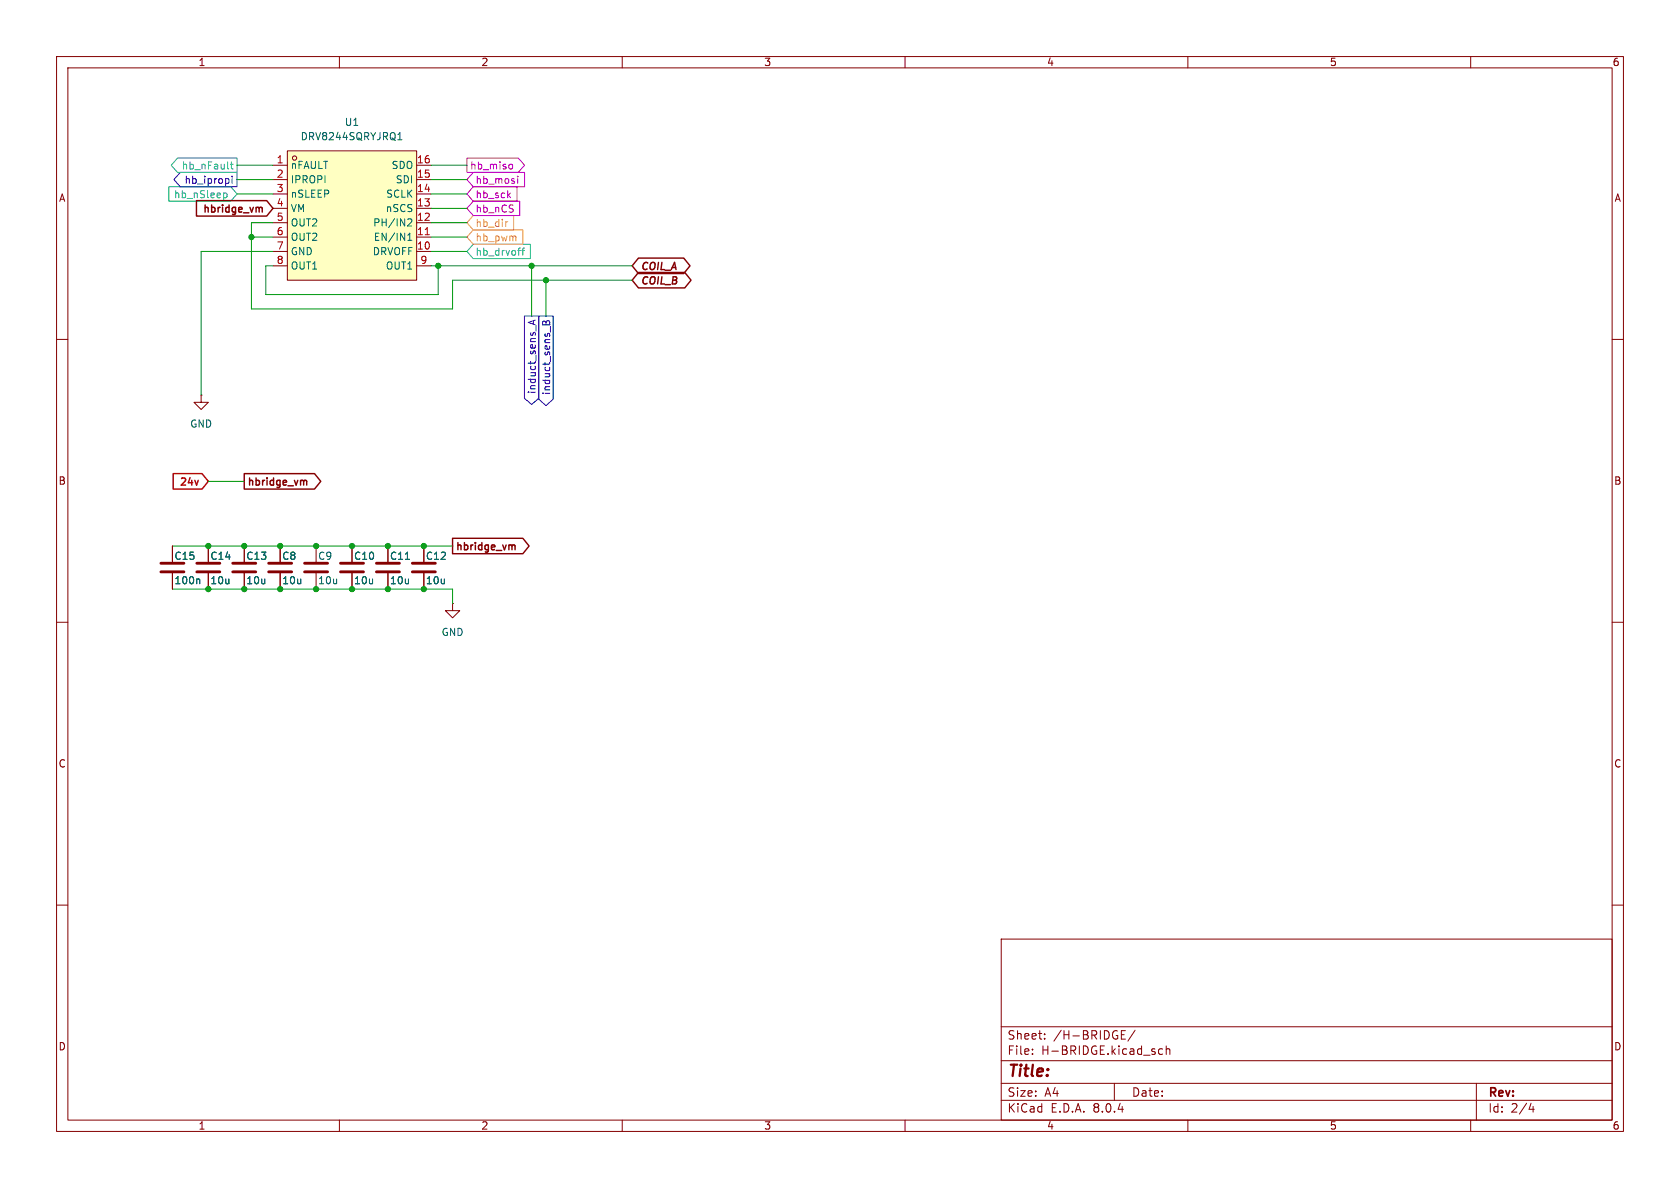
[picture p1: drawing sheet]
<svg xmlns="http://www.w3.org/2000/svg" width="297mm" height="210mm" viewBox="0 0 297 210" stroke-linecap="round" stroke-linejoin="round" font-family="sans-serif">
<g fill="none" stroke="#840000" stroke-width=".18">
<path d="M10 10h277v190h-277zM12 12h273v186h-273zM60 10v2M110 10v2M160 10v2M210 10v2M260 10v2M10 60h2M285 60h2M74.9 96.5v2.8M10 110h2M74.9 101.3v2.8"/>
<path d="M285 110h2M10 160h2M285 160h2M177 166h108v32h-108zM60 198v2M110 198v2M160 198v2M177 194.5h108M177 191.5h108M177 187.5h108M177 181.5h108M182.5 186.3v.1"/>
<path d="M182.5 185.5v.1M184.7 183.6v.1M184.7 182.8v.1M197 191.5v3M198.2 182.9h.5M198.2 183.7h.8M198.2 182.2h.8M200.7 182.1l-1.3 2M205.5 185.5l-.4-.1-.3 .3v.4l.2 .2h.5M206.2 185.5l.2-.1 .3 .1 .1 .9M206.2 184.9v1.5M210 198v2"/>
<path d="M260 198v2M261 191.5v6.5M270.7 195l-.4 1.1h.9M271 195.6v1"/>
</g>
<path d="M72.9 99.6h4.1M72.9 101.1h4.1" fill="none" stroke="#840000" stroke-width=".51"/>
<path d="M50.8 26.7h22.9v22.8h-22.9z" fill="#ffffc2"/>
<g fill="none" stroke="#840000" stroke-width=".18">
<path d="M48.3 29.2h2.5M48.3 39.4h2.5M48.3 36.8h2.5M48.3 34.3h2.5M48.3 31.8h2.5M50.8 26.7h22.9v22.8h-22.9zM73.7 29.2h2.5M73.7 39.4h2.5M73.7 36.8h2.5M73.7 34.3h2.5M73.7 31.8h2.5M48.3 44.5h2.5"/>
<path d="M48.3 41.9h2.5M48.3 47h2.5M73.7 44.5h2.5M73.7 41.9h2.5M73.7 47h2.5M35.6 69.9v1.2h1.2l-1.2 1.3-1.3-1.3h1.3M35.6 69.9h.1M30.5 96.5v2.8M36.8 96.5v2.8M43.2 96.5v2.8M49.5 96.5v2.8M55.9 96.5v2.8"/>
<path d="M62.2 96.5v2.8M68.6 96.5v2.8M74.9 96.5v2.8M30.5 101.3v2.8M36.8 101.3v2.8M43.2 101.3v2.8M49.5 101.3v2.8M55.9 101.3v2.8M62.2 101.3v2.8M68.6 101.3v2.8M74.9 101.3v2.8M80 106.7v1.3h1.3l-1.3 1.2-1.3-1.2h1.3"/>
<path d="M80 106.7h.1"/>
<circle cx="52.1" cy="27.9" r=".38"/>
</g>
<path d="M70.3 24.7h.8M70.5 23.7l.2-.3v1.3M72.1 38.8l.5-.1 .2 .3-.8 .9h.8M72.1 42.5h.7M72.1 41.6l.3-.4v1.3M71.7 98.9h.7M35.1 102.3l.2 .2v.7" fill="none" stroke="#006464" stroke-width=".18"/>
<path d="M75.2 41.5h.7" fill="none" stroke="#a90000" stroke-width=".18"/>
<g fill="none" stroke="#840000" stroke-width=".51">
<path d="M28.4 99.6h4.1M34.8 99.6h4.1M41.1 99.6h4.1M47.5 99.6h4.1M53.8 99.6h4.1M60.2 99.6h4.1M66.5 99.6h4.1M28.4 101.1h4.1M34.8 101.1h4.1M41.1 101.1h4.1M47.5 101.1h4.1M53.8 101.1h4.1"/>
<path d="M60.2 101.1h4.1M66.5 101.1h4.1"/>
</g>
<path d="M82.5 27.9h9.1l1.1 1.3-1.1 1.3h-9.1zM83.7 30.5h9v2.5h-9l-1.2-1.2zM83.7 33h7.7v2.6h-7.7l-1.2-1.3zM83.7 35.6h8.2v2.5h-8.2l-1.2-1.3zM89.9 34.5l.3 .5M90.2 29l.3 .1 .1 .2v.5l-.4 .1M90.2 34.1l-.4 .5M91.5 31.2v.1M91.5 31.6v.8" fill="none" stroke="#c200c2" stroke-width=".18"/>
<path d="M29.8 33h11l1.1 1.3-1.1 1.3h-11zM31.4 27.9h10.5v2.6h-10.5l-1.1-1.3zM39.7 34.1h.2l.2 .3v.4l-.4 .2M40.7 29h.5M40.9 28.6v1.1l.3 .2M83.7 43.2h10.1v2.5h-10.1l-1.2-1.2zM91.5 44.3h.5M91.9 43.9h.1M92.2 44.3h.5M92.7 43.9l-.3 .1v1.1" fill="none" stroke="#00c2c2" stroke-width=".18"/>
<path d="M83.7 38.1h7.1v2.5h-7.1l-1.2-1.2zM89.8 39.2l-.3 .1M83.7 40.6h8.7v2.6h-8.7l-1.2-1.3zM91.2 41.8v.8" fill="none" stroke="#f90" stroke-width=".18"/>
<path d="M112.9 48.2h8.2l1.1 1.3-1.1 1.4h-8.2l-1.1-1.4zM112.9 45.6h8l1.1 1.4-1.1 1.4h-8l-1.1-1.4z" fill="none" stroke="#7c0004" stroke-width=".25"/>
<path d="M31.9 30.5h10v2.5h-10l-1.1-1.2zM40.2 31.6l.3 .2v.4l-.3 .2M41 31.2v.1M41 31.6v.8M92.7 55.9h2.6v14.5l-1.3 1.1-1.3-1.1zM94.3 56.7v.6M94.7 56.6l-1.3 .4 1.3 .4M94.8 57.5v1M95.2 55.9h2.6v14.7l-1.3 1.1-1.3-1.1zM96 56.8h.3l.2 .2 .3-.3 .3 .1 .1 .6h-1.3zM96.5 57v.4M97.3 57.7v1" fill="none" stroke="#00f" stroke-width=".18"/>
<path d="M34.7 35.5h12.4l1.2 1.3-1.2 1.4h-12.4zM46 36.6l.4 .2v.7M43.2 83.7h12.4l1.1 1.4-1.1 1.4h-12.4zM54.2 85v.8M80 95.2h12.4l1.1 1.3-1.1 1.4h-12.4zM91 96.4l.1 .8" fill="none" stroke="#840000" stroke-width=".25"/>
<path d="M30.6 83.7h5.1l1.1 1.4-1.1 1.4h-5.1z" fill="none" stroke="#c20000" stroke-width=".25"/>
<g fill="none" stroke="#009600" stroke-width=".18">
<path d="M41.9 31.8h6.4M41.9 34.3h6.4M41.9 29.2h6.4M48.3 39.4h-3.9v15.2h35.6v-5.1h31.8M76.2 31.8h6.3M76.2 34.3h6.3M76.2 39.4h6.3M76.2 29.2h6.3M76.2 36.8h6.3M44.4 41.9h3.9M48.3 44.5h-12.7v25.4M48.3 47h-1.3v5.1h30.5v-5.1"/>
<path d="M76.2 41.9h6.3M76.2 44.5h6.3M76.2 47h35.6M94 47v8.9M96.5 49.5v6.4M30.5 96.5h49.5M36.8 85.1h6.4M30.5 104.1h49.5v2.6"/>
</g>
<g fill="#009600" stroke="#009600" stroke-width=".18">
<circle cx="36.8" cy="96.5" r=".46"/>
<circle cx="55.9" cy="104.1" r=".46"/>
<circle cx="68.6" cy="96.5" r=".46"/>
<circle cx="68.6" cy="104.1" r=".46"/>
<circle cx="74.9" cy="104.1" r=".46"/>
<circle cx="36.8" cy="104.1" r=".46"/>
<circle cx="49.5" cy="96.5" r=".46"/>
<circle cx="43.2" cy="96.5" r=".46"/>
<circle cx="55.9" cy="96.5" r=".46"/>
<circle cx="62.2" cy="96.5" r=".46"/>
<circle cx="62.2" cy="104.1" r=".46"/>
<circle cx="74.9" cy="96.5" r=".46"/>
<circle cx="49.5" cy="104.1" r=".46"/>
<circle cx="43.2" cy="104.1" r=".46"/>
<circle cx="96.5" cy="49.5" r=".46"/>
<circle cx="94" cy="47" r=".46"/>
<circle cx="77.5" cy="47" r=".46"/>
<circle cx="44.4" cy="41.9" r=".46"/>
</g>
<text font-size="2.8" fill="#840000" x="178" y="190.9">Title:</text>
<g font-size="2.1" fill="#840000">
<text x="178" y="184">Sheet:</text>
<text x="186.2" y="184">/H-BRIDGE/</text>
<text x="178" y="186.7">File:</text>
<text x="184.1" y="186.7">H-BRIDGE.kicad_sch</text>
<text x="178" y="196.9">KiCad</text>
<text x="178" y="194.1">Size:</text>
<text x="184.7" y="194.1">A4</text>
<text x="185.7" y="196.9">E.D.A.</text>
<text x="193.3" y="196.9">8.0.4</text>
<text x="200" y="194.1">Date:</text>
<text x="263" y="194.3">Rev:</text>
<text x="263" y="196.9">Id:</text>
<text x="267.1" y="196.9">2/4</text>
</g>
<g font-size="1.8" fill="#840000">
<text x="35" y="11.9">1</text>
<text x="85" y="11.9">2</text>
<text x="135" y="11.9">3</text>
<text x="185" y="11.9">4</text>
<text x="235" y="11.9">5</text>
<text x="285" y="11.9">6</text>
<text x="10.3" y="35.9">A</text>
<text x="285.3" y="35.9">A</text>
<text x="35.6" y="37.9">hbridge_vm</text>
<text x="10.3" y="85.9">B</text>
<text x="43.7" y="86.2">hbridge_vm</text>
<text x="285.3" y="85.9">B</text>
<text x="80.5" y="97.6">hbridge_vm</text>
<text x="10.3" y="135.9">C</text>
<text x="285.3" y="135.9">C</text>
<text x="10.3" y="185.9">D</text>
<text x="285.3" y="185.9">D</text>
<text x="35" y="199.9">1</text>
<text x="85" y="199.9">2</text>
<text x="135" y="199.9">3</text>
<text x="185" y="199.9">4</text>
<text x="235" y="199.9">5</text>
<text x="285" y="199.9">6</text>
</g>
<g font-size="1.8" fill="#006464">
<text x="60.9" y="22.5">U1</text>
<text x="53.1" y="25">DRV8244SQRYJRQ1</text>
<text x="51.3" y="30.1">nFAULT</text>
<text x="51.3" y="32.6">IPROPI</text>
<text x="51.3" y="35.2">nSLEEP</text>
<text x="68.2" y="35.2">SCLK</text>
<text x="69.1" y="30.1">SDO</text>
<text x="69.9" y="32.6">SDI</text>
<text x="51.3" y="37.7">VM</text>
<text x="51.3" y="40.2">OUT2</text>
<text x="65.9" y="40.2">PH/IN2</text>
<text x="68.1" y="37.7">nSCS</text>
<text x="51.3" y="42.8">OUT2</text>
<text x="51.3" y="45.3">GND</text>
<text x="51.3" y="47.9">OUT1</text>
<text x="65.8" y="45.3">DRVOFF</text>
<text x="66" y="42.8">EN/IN1</text>
<text x="68.1" y="47.9">OUT1</text>
<text x="33.5" y="75.8">GND</text>
<text x="30.7" y="99.2">C15</text>
<text x="37.1" y="99.2">C14</text>
<text x="43.4" y="99.2">C13</text>
<text x="49.8" y="99.2">C8</text>
<text x="56.1" y="99.2">C9</text>
<text x="62.5" y="99.2">C10</text>
<text x="68.8" y="99.2">C11</text>
<text x="75.2" y="99.2">C12</text>
<text x="30.7" y="103.5">100n</text>
<text x="37.1" y="103.5">10u</text>
<text x="43.4" y="103.5">10u</text>
<text x="49.8" y="103.5">10u</text>
<text x="56.1" y="103.5">10u</text>
<text x="62.5" y="103.5">10u</text>
<text x="68.8" y="103.5">10u</text>
<text x="75.2" y="103.5">10u</text>
<text x="78" y="112.6">GND</text>
</g>
<g font-size="1.8" fill="#a90000">
<text x="48.8" y="29">1</text>
<text x="73.6" y="29">16</text>
<text x="48.8" y="31.5">2</text>
<text x="48.8" y="34">3</text>
<text x="73.6" y="34">14</text>
<text x="73.6" y="31.5">15</text>
<text x="48.8" y="36.6">4</text>
<text x="48.8" y="39.1">5</text>
<text x="48.8" y="41.7">6</text>
<text x="73.6" y="41.7">11</text>
<text x="73.6" y="39.1">12</text>
<text x="73.6" y="36.6">13</text>
<text x="48.8" y="44.2">7</text>
<text x="48.8" y="46.7">8</text>
<text x="73.6" y="44.2">10</text>
<text x="74.2" y="46.7">9</text>
</g>
<g font-size="1.8" fill="#00c2c2">
<text x="30.7" y="35.2">hb_nSleep</text>
<text x="32" y="30.2">hb_nFault</text>
<text x="84" y="45.4">hb_drvoff</text>
</g>
<g font-size="1.8" fill="#00f">
<text x="32.5" y="32.7">hb_ipropi</text>
<text x="94.9" y="69.7" transform="rotate(-90 94.9 69.7)">induct_sens_A</text>
<text x="97.5" y="69.9" transform="rotate(-90 97.5 69.9)">induct_sens_B</text>
</g>
<g font-size="1.8" fill="#c200c2">
<text x="83" y="30.2">hb_miso</text>
<text x="84" y="32.7">hb_mosi</text>
<text x="84" y="35.2">hb_sck</text>
<text x="84" y="37.8">hb_nCS</text>
</g>
<g font-size="1.8" fill="#f90">
<text x="84" y="40.3">hb_dir</text>
<text x="84" y="42.9">hb_pwm</text>
</g>
<g font-size="1.8" fill="#7c0004">
<text x="113.2" y="50.6">COIL_B</text>
<text x="113.2" y="48.1">COIL_A</text>
</g>
<text font-size="1.8" fill="#c20000" x="31.5" y="86.2">24v</text>
</svg>
